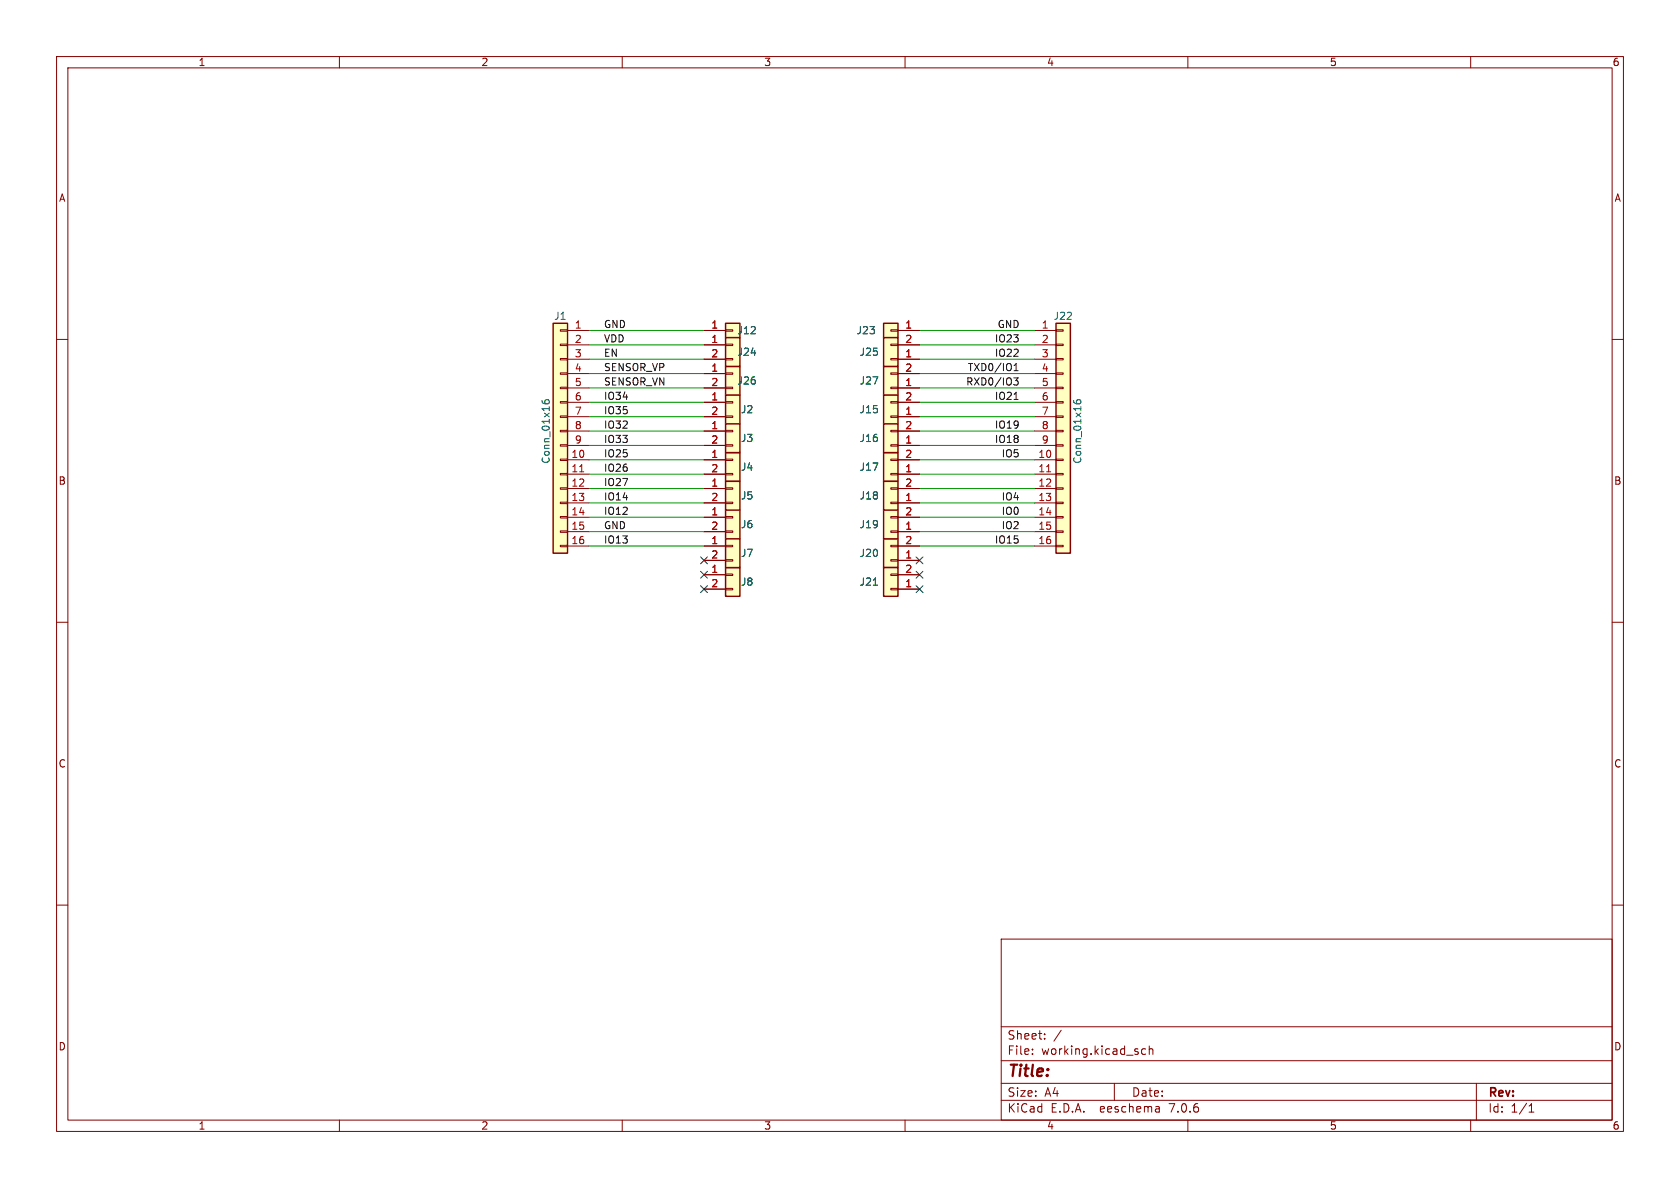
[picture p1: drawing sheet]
(kicad_sch (version 20230121) (generator eeschema)

 (paper "A4")

 (lib_symbols
  (symbol "Connector_Generic:Conn_01x01" (pin_names (offset 1.016) hide) (in_bom yes) (on_board yes)
   (property "Reference" "J" (at 0 2.54 0) (effects (font (size 1.27 1.27))))
   (property "Value" "Conn_01x01" (at 0 -2.54 0) (effects (font (size 1.27 1.27))))
   (property "Footprint" "" (at 0 0 0) (effects (font (size 1.27 1.27)) hide))
   (property "Datasheet" "~" (at 0 0 0) (effects (font (size 1.27 1.27)) hide))
   (symbol "Conn_01x01_1_1"
    (rectangle (start -1.27 0.127) (end 0 -0.127) (stroke (width 0.1524) (type default)) (fill (type none)))
    (rectangle (start -1.27 1.27) (end 1.27 -1.27) (stroke (width 0.254) (type default)) (fill (type background)))
    (pin passive line (at -5.08 0 0) (length 3.81) (name "Pin_1" (effects (font (size 1.27 1.27)))) (number "1" (effects (font (size 1.27 1.27)))))))
  (symbol "Connector_Generic:Conn_01x02" (pin_names (offset 1.016) hide) (in_bom yes) (on_board yes)
   (property "Reference" "J" (at 0 2.54 0) (effects (font (size 1.27 1.27))))
   (property "Value" "Conn_01x02" (at 0 -5.08 0) (effects (font (size 1.27 1.27))))
   (property "Footprint" "" (at 0 0 0) (effects (font (size 1.27 1.27)) hide))
   (property "Datasheet" "~" (at 0 0 0) (effects (font (size 1.27 1.27)) hide))
   (symbol "Conn_01x02_1_1"
    (rectangle (start -1.27 -2.413) (end 0 -2.667) (stroke (width 0.1524) (type default)) (fill (type none)))
    (rectangle (start -1.27 0.127) (end 0 -0.127) (stroke (width 0.1524) (type default)) (fill (type none)))
    (rectangle (start -1.27 1.27) (end 1.27 -3.81) (stroke (width 0.254) (type default)) (fill (type background)))
    (pin passive line (at -5.08 0 0) (length 3.81) (name "Pin_1" (effects (font (size 1.27 1.27)))) (number "1" (effects (font (size 1.27 1.27)))))
    (pin passive line (at -5.08 -2.54 0) (length 3.81) (name "Pin_2" (effects (font (size 1.27 1.27)))) (number "2" (effects (font (size 1.27 1.27)))))))
  (symbol "Connector_Generic:Conn_01x16" (pin_names (offset 1.016) hide) (in_bom yes) (on_board yes)
   (property "Reference" "J" (at 0 20.32 0) (effects (font (size 1.27 1.27))))
   (property "Value" "Conn_01x16" (at 0 -22.86 0) (effects (font (size 1.27 1.27))))
   (property "Footprint" "" (at 0 0 0) (effects (font (size 1.27 1.27)) hide))
   (property "Datasheet" "~" (at 0 0 0) (effects (font (size 1.27 1.27)) hide))
   (symbol "Conn_01x16_1_1"
    (rectangle (start -1.27 -20.193) (end 0 -20.447) (stroke (width 0.1524) (type default)) (fill (type none)))
    (rectangle (start -1.27 -17.653) (end 0 -17.907) (stroke (width 0.1524) (type default)) (fill (type none)))
    (rectangle (start -1.27 -15.113) (end 0 -15.367) (stroke (width 0.1524) (type default)) (fill (type none)))
    (rectangle (start -1.27 -12.573) (end 0 -12.827) (stroke (width 0.1524) (type default)) (fill (type none)))
    (rectangle (start -1.27 -10.033) (end 0 -10.287) (stroke (width 0.1524) (type default)) (fill (type none)))
    (rectangle (start -1.27 -7.493) (end 0 -7.747) (stroke (width 0.1524) (type default)) (fill (type none)))
    (rectangle (start -1.27 -4.953) (end 0 -5.207) (stroke (width 0.1524) (type default)) (fill (type none)))
    (rectangle (start -1.27 -2.413) (end 0 -2.667) (stroke (width 0.1524) (type default)) (fill (type none)))
    (rectangle (start -1.27 0.127) (end 0 -0.127) (stroke (width 0.1524) (type default)) (fill (type none)))
    (rectangle (start -1.27 2.667) (end 0 2.413) (stroke (width 0.1524) (type default)) (fill (type none)))
    (rectangle (start -1.27 5.207) (end 0 4.953) (stroke (width 0.1524) (type default)) (fill (type none)))
    (rectangle (start -1.27 7.747) (end 0 7.493) (stroke (width 0.1524) (type default)) (fill (type none)))
    (rectangle (start -1.27 10.287) (end 0 10.033) (stroke (width 0.1524) (type default)) (fill (type none)))
    (rectangle (start -1.27 12.827) (end 0 12.573) (stroke (width 0.1524) (type default)) (fill (type none)))
    (rectangle (start -1.27 15.367) (end 0 15.113) (stroke (width 0.1524) (type default)) (fill (type none)))
    (rectangle (start -1.27 17.907) (end 0 17.653) (stroke (width 0.1524) (type default)) (fill (type none)))
    (rectangle (start -1.27 19.05) (end 1.27 -21.59) (stroke (width 0.254) (type default)) (fill (type background)))
    (pin passive line (at -5.08 17.78 0) (length 3.81) (name "Pin_1" (effects (font (size 1.27 1.27)))) (number "1" (effects (font (size 1.27 1.27)))))
    (pin passive line (at -5.08 -5.08 0) (length 3.81) (name "Pin_10" (effects (font (size 1.27 1.27)))) (number "10" (effects (font (size 1.27 1.27)))))
    (pin passive line (at -5.08 -7.62 0) (length 3.81) (name "Pin_11" (effects (font (size 1.27 1.27)))) (number "11" (effects (font (size 1.27 1.27)))))
    (pin passive line (at -5.08 -10.16 0) (length 3.81) (name "Pin_12" (effects (font (size 1.27 1.27)))) (number "12" (effects (font (size 1.27 1.27)))))
    (pin passive line (at -5.08 -12.7 0) (length 3.81) (name "Pin_13" (effects (font (size 1.27 1.27)))) (number "13" (effects (font (size 1.27 1.27)))))
    (pin passive line (at -5.08 -15.24 0) (length 3.81) (name "Pin_14" (effects (font (size 1.27 1.27)))) (number "14" (effects (font (size 1.27 1.27)))))
    (pin passive line (at -5.08 -17.78 0) (length 3.81) (name "Pin_15" (effects (font (size 1.27 1.27)))) (number "15" (effects (font (size 1.27 1.27)))))
    (pin passive line (at -5.08 -20.32 0) (length 3.81) (name "Pin_16" (effects (font (size 1.27 1.27)))) (number "16" (effects (font (size 1.27 1.27)))))
    (pin passive line (at -5.08 15.24 0) (length 3.81) (name "Pin_2" (effects (font (size 1.27 1.27)))) (number "2" (effects (font (size 1.27 1.27)))))
    (pin passive line (at -5.08 12.7 0) (length 3.81) (name "Pin_3" (effects (font (size 1.27 1.27)))) (number "3" (effects (font (size 1.27 1.27)))))
    (pin passive line (at -5.08 10.16 0) (length 3.81) (name "Pin_4" (effects (font (size 1.27 1.27)))) (number "4" (effects (font (size 1.27 1.27)))))
    (pin passive line (at -5.08 7.62 0) (length 3.81) (name "Pin_5" (effects (font (size 1.27 1.27)))) (number "5" (effects (font (size 1.27 1.27)))))
    (pin passive line (at -5.08 5.08 0) (length 3.81) (name "Pin_6" (effects (font (size 1.27 1.27)))) (number "6" (effects (font (size 1.27 1.27)))))
    (pin passive line (at -5.08 2.54 0) (length 3.81) (name "Pin_7" (effects (font (size 1.27 1.27)))) (number "7" (effects (font (size 1.27 1.27)))))
    (pin passive line (at -5.08 0 0) (length 3.81) (name "Pin_8" (effects (font (size 1.27 1.27)))) (number "8" (effects (font (size 1.27 1.27)))))
    (pin passive line (at -5.08 -2.54 0) (length 3.81) (name "Pin_9" (effects (font (size 1.27 1.27)))) (number "9" (effects (font (size 1.27 1.27))))))))


 (no_connect (at 162.56 99.06))
 (no_connect (at 162.56 101.6))
 (no_connect (at 162.56 104.14))
 (no_connect (at 124.46 99.06))
 (no_connect (at 124.46 101.6))
 (no_connect (at 124.46 104.14))

 (wire (pts (xy 124.46 58.42) (xy 104.14 58.42)) (stroke (width 0) (type default)))
 (wire (pts (xy 182.88 91.44) (xy 162.56 91.44)) (stroke (width 0) (type default)))
 (wire (pts (xy 182.88 76.2) (xy 162.56 76.2)) (stroke (width 0) (type default)))
 (wire (pts (xy 124.46 88.9) (xy 104.14 88.9)) (stroke (width 0) (type default)))
 (wire (pts (xy 124.46 63.5) (xy 104.14 63.5)) (stroke (width 0) (type default)))
 (wire (pts (xy 124.46 68.58) (xy 104.14 68.58)) (stroke (width 0) (type default)))
 (wire (pts (xy 162.56 93.98) (xy 182.88 93.98)) (stroke (width 0) (type default)))
 (wire (pts (xy 124.46 83.82) (xy 104.14 83.82)) (stroke (width 0) (type default)))
 (wire (pts (xy 124.46 81.28) (xy 104.14 81.28)) (stroke (width 0) (type default)))
 (wire (pts (xy 104.14 91.44) (xy 124.46 91.44)) (stroke (width 0) (type default)))
 (wire (pts (xy 124.46 86.36) (xy 104.14 86.36)) (stroke (width 0) (type default)))
 (wire (pts (xy 104.14 96.52) (xy 124.46 96.52)) (stroke (width 0) (type default)))
 (wire (pts (xy 124.46 76.2) (xy 104.14 76.2)) (stroke (width 0) (type default)))
 (wire (pts (xy 124.46 66.04) (xy 104.14 66.04)) (stroke (width 0) (type default)))
 (wire (pts (xy 182.88 86.36) (xy 162.56 86.36)) (stroke (width 0) (type default)))
 (wire (pts (xy 104.14 93.98) (xy 124.46 93.98)) (stroke (width 0) (type default)))
 (wire (pts (xy 182.88 58.42) (xy 162.56 58.42)) (stroke (width 0) (type default)))
 (wire (pts (xy 182.88 71.12) (xy 162.56 71.12)) (stroke (width 0) (type default)))
 (wire (pts (xy 124.46 78.74) (xy 104.14 78.74)) (stroke (width 0) (type default)))
 (wire (pts (xy 124.46 71.12) (xy 104.14 71.12)) (stroke (width 0) (type default)))
 (wire (pts (xy 182.88 66.04) (xy 162.56 66.04)) (stroke (width 0) (type default)))
 (wire (pts (xy 182.88 73.66) (xy 162.56 73.66)) (stroke (width 0) (type default)))
 (wire (pts (xy 182.88 83.82) (xy 162.56 83.82)) (stroke (width 0) (type default)))
 (wire (pts (xy 182.88 68.58) (xy 162.56 68.58)) (stroke (width 0) (type default)))
 (wire (pts (xy 182.88 78.74) (xy 162.56 78.74)) (stroke (width 0) (type default)))
 (wire (pts (xy 182.88 60.96) (xy 162.56 60.96)) (stroke (width 0) (type default)))
 (wire (pts (xy 182.88 88.9) (xy 162.56 88.9)) (stroke (width 0) (type default)))
 (wire (pts (xy 182.88 81.28) (xy 162.56 81.28)) (stroke (width 0) (type default)))
 (wire (pts (xy 124.46 73.66) (xy 104.14 73.66)) (stroke (width 0) (type default)))
 (wire (pts (xy 182.88 63.5) (xy 162.56 63.5)) (stroke (width 0) (type default)))
 (wire (pts (xy 162.56 96.52) (xy 182.88 96.52)) (stroke (width 0) (type default)))
 (wire (pts (xy 124.46 60.96) (xy 104.14 60.96)) (stroke (width 0) (type default)))

 (label "IO0" (at 180.34 91.44 180) (fields_autoplaced) (effects (font (size 1.27 1.27)) (justify right bottom)))
 (label "GND" (at 106.68 93.98 0) (fields_autoplaced) (effects (font (size 1.27 1.27)) (justify left bottom)))
 (label "IO22" (at 180.34 63.5 180) (fields_autoplaced) (effects (font (size 1.27 1.27)) (justify right bottom)))
 (label "IO4" (at 180.34 88.9 180) (fields_autoplaced) (effects (font (size 1.27 1.27)) (justify right bottom)))
 (label "IO12" (at 106.68 91.44 0) (fields_autoplaced) (effects (font (size 1.27 1.27)) (justify left bottom)))
 (label "RXD0{slash}IO3" (at 180.34 68.58 180) (fields_autoplaced) (effects (font (size 1.27 1.27)) (justify right bottom)))
 (label "IO13" (at 106.68 96.52 0) (fields_autoplaced) (effects (font (size 1.27 1.27)) (justify left bottom)))
 (label "SENSOR_VN" (at 106.68 68.58 0) (fields_autoplaced) (effects (font (size 1.27 1.27)) (justify left bottom)))
 (label "EN" (at 106.68 63.5 0) (fields_autoplaced) (effects (font (size 1.27 1.27)) (justify left bottom)))
 (label "GND" (at 106.68 58.42 0) (fields_autoplaced) (effects (font (size 1.27 1.27)) (justify left bottom)))
 (label "IO23" (at 180.34 60.96 180) (fields_autoplaced) (effects (font (size 1.27 1.27)) (justify right bottom)))
 (label "IO14" (at 106.68 88.9 0) (fields_autoplaced) (effects (font (size 1.27 1.27)) (justify left bottom)))
 (label "IO19" (at 180.34 76.2 180) (fields_autoplaced) (effects (font (size 1.27 1.27)) (justify right bottom)))
 (label "IO5" (at 180.34 81.28 180) (fields_autoplaced) (effects (font (size 1.27 1.27)) (justify right bottom)))
 (label "IO2" (at 180.34 93.98 180) (fields_autoplaced) (effects (font (size 1.27 1.27)) (justify right bottom)))
 (label "TXD0{slash}IO1" (at 180.34 66.04 180) (fields_autoplaced) (effects (font (size 1.27 1.27)) (justify right bottom)))
 (label "IO26" (at 106.68 83.82 0) (fields_autoplaced) (effects (font (size 1.27 1.27)) (justify left bottom)))
 (label "VDD" (at 106.68 60.96 0) (fields_autoplaced) (effects (font (size 1.27 1.27)) (justify left bottom)))
 (label "GND" (at 180.34 58.42 180) (fields_autoplaced) (effects (font (size 1.27 1.27)) (justify right bottom)))
 (label "IO18" (at 180.34 78.74 180) (fields_autoplaced) (effects (font (size 1.27 1.27)) (justify right bottom)))
 (label "IO35" (at 106.68 73.66 0) (fields_autoplaced) (effects (font (size 1.27 1.27)) (justify left bottom)))
 (label "IO25" (at 106.68 81.28 0) (fields_autoplaced) (effects (font (size 1.27 1.27)) (justify left bottom)))
 (label "IO34" (at 106.68 71.12 0) (fields_autoplaced) (effects (font (size 1.27 1.27)) (justify left bottom)))
 (label "SENSOR_VP" (at 106.68 66.04 0) (fields_autoplaced) (effects (font (size 1.27 1.27)) (justify left bottom)))
 (label "IO32" (at 106.68 76.2 0) (fields_autoplaced) (effects (font (size 1.27 1.27)) (justify left bottom)))
 (label "IO27" (at 106.68 86.36 0) (fields_autoplaced) (effects (font (size 1.27 1.27)) (justify left bottom)))
 (label "IO15" (at 180.34 96.52 180) (fields_autoplaced) (effects (font (size 1.27 1.27)) (justify right bottom)))
 (label "IO33" (at 106.68 78.74 0) (fields_autoplaced) (effects (font (size 1.27 1.27)) (justify left bottom)))
 (label "IO21" (at 180.34 71.12 180) (fields_autoplaced) (effects (font (size 1.27 1.27)) (justify right bottom)))

 (symbol (lib_id "Connector_Generic:Conn_01x02") (at 129.54 91.44 0) (unit 1) (in_bom yes) (on_board yes) (dnp no)
  (property "Reference" "J6" (at 132.08 92.71 0) (effects (font (size 1.27 1.27))))
  (property "Value" "Conn_01x02" (at 129.54 87.63 0) (effects (font (size 1.27 1.27)) hide))
  (property "Footprint" "FlexyPin:FlexyPin_1x02_P1.27mm" (at 129.54 91.44 0) (effects (font (size 1.27 1.27)) hide))
  (property "Datasheet" "~" (at 129.54 91.44 0) (effects (font (size 1.27 1.27)) hide)) (pin "1") (pin "2"))

 (symbol (lib_id "Connector_Generic:Conn_01x16") (at 187.96 76.2 0) (unit 1) (in_bom yes) (on_board yes) (dnp no)
  (property "Reference" "J22" (at 187.96 55.88 0) (effects (font (size 1.27 1.27))))
  (property "Value" "Conn_01x16" (at 190.5 76.2 90) (effects (font (size 1.27 1.27))))
  (property "Footprint" "Connector_PinHeader_2.54mm:PinHeader_1x16_P2.54mm_Vertical" (at 187.96 76.2 0) (effects (font (size 1.27 1.27)) hide))
  (property "Datasheet" "~" (at 187.96 76.2 0) (effects (font (size 1.27 1.27)) hide)) (pin "1") (pin "10") (pin "11") (pin "12") (pin "13") (pin "14") (pin "15") (pin "16") (pin "2") (pin "3") (pin "4") (pin "5") (pin "6") (pin "7") (pin "8") (pin "9"))

 (symbol (lib_id "Connector_Generic:Conn_01x02") (at 157.48 99.06 180) (unit 1) (in_bom yes) (on_board yes) (dnp no)
  (property "Reference" "J20" (at 153.67 97.79 0) (effects (font (size 1.27 1.27))))
  (property "Value" "Conn_01x02" (at 157.48 102.87 0) (effects (font (size 1.27 1.27)) hide))
  (property "Footprint" "FlexyPin:FlexyPin_1x02_P1.27mm" (at 157.48 99.06 0) (effects (font (size 1.27 1.27)) hide))
  (property "Datasheet" "~" (at 157.48 99.06 0) (effects (font (size 1.27 1.27)) hide)) (pin "1") (pin "2"))

 (symbol (lib_id "Connector_Generic:Conn_01x02") (at 129.54 76.2 0) (unit 1) (in_bom yes) (on_board yes) (dnp no)
  (property "Reference" "J3" (at 132.08 77.47 0) (effects (font (size 1.27 1.27))))
  (property "Value" "Conn_01x02" (at 129.54 72.39 0) (effects (font (size 1.27 1.27)) hide))
  (property "Footprint" "FlexyPin:FlexyPin_1x02_P1.27mm" (at 129.54 76.2 0) (effects (font (size 1.27 1.27)) hide))
  (property "Datasheet" "~" (at 129.54 76.2 0) (effects (font (size 1.27 1.27)) hide)) (pin "1") (pin "2"))

 (symbol (lib_id "Connector_Generic:Conn_01x01") (at 129.54 58.42 0) (unit 1) (in_bom yes) (on_board yes) (dnp no)
  (property "Reference" "J12" (at 132.08 58.42 0) (effects (font (size 1.27 1.27))))
  (property "Value" "Conn_01x01" (at 132.08 59.6899 0) (effects (font (size 1.27 1.27)) (justify left) hide))
  (property "Footprint" "FlexyPin:FlexyPin_1x01_P1.27mm" (at 129.54 58.42 0) (effects (font (size 1.27 1.27)) hide))
  (property "Datasheet" "~" (at 129.54 58.42 0) (effects (font (size 1.27 1.27)) hide)) (pin "1"))

 (symbol (lib_id "Connector_Generic:Conn_01x01") (at 157.48 58.42 0) (mirror y) (unit 1) (in_bom yes) (on_board yes) (dnp no)
  (property "Reference" "J23" (at 154.94 58.42 0) (effects (font (size 1.27 1.27)) (justify left)))
  (property "Value" "Conn_01x01" (at 154.94 59.6899 0) (effects (font (size 1.27 1.27)) (justify left) hide))
  (property "Footprint" "FlexyPin:FlexyPin_1x01_P1.27mm" (at 157.48 58.42 0) (effects (font (size 1.27 1.27)) hide))
  (property "Datasheet" "~" (at 157.48 58.42 0) (effects (font (size 1.27 1.27)) hide)) (pin "1"))

 (symbol (lib_id "Connector_Generic:Conn_01x02") (at 129.54 101.6 0) (unit 1) (in_bom yes) (on_board yes) (dnp no)
  (property "Reference" "J8" (at 132.08 102.87 0) (effects (font (size 1.27 1.27))))
  (property "Value" "Conn_01x02" (at 129.54 97.79 0) (effects (font (size 1.27 1.27)) hide))
  (property "Footprint" "FlexyPin:FlexyPin_1x02_P1.27mm" (at 129.54 101.6 0) (effects (font (size 1.27 1.27)) hide))
  (property "Datasheet" "~" (at 129.54 101.6 0) (effects (font (size 1.27 1.27)) hide)) (pin "1") (pin "2"))

 (symbol (lib_id "Connector_Generic:Conn_01x02") (at 157.48 68.58 180) (unit 1) (in_bom yes) (on_board yes) (dnp no)
  (property "Reference" "J27" (at 153.67 67.31 0) (effects (font (size 1.27 1.27))))
  (property "Value" "Conn_01x02" (at 157.48 72.39 0) (effects (font (size 1.27 1.27)) hide))
  (property "Footprint" "FlexyPin:FlexyPin_1x02_P1.27mm" (at 157.48 68.58 0) (effects (font (size 1.27 1.27)) hide))
  (property "Datasheet" "~" (at 157.48 68.58 0) (effects (font (size 1.27 1.27)) hide)) (pin "1") (pin "2"))

 (symbol (lib_id "Connector_Generic:Conn_01x02") (at 157.48 93.98 180) (unit 1) (in_bom yes) (on_board yes) (dnp no)
  (property "Reference" "J19" (at 153.67 92.71 0) (effects (font (size 1.27 1.27))))
  (property "Value" "Conn_01x02" (at 157.48 97.79 0) (effects (font (size 1.27 1.27)) hide))
  (property "Footprint" "FlexyPin:FlexyPin_1x02_P1.27mm" (at 157.48 93.98 0) (effects (font (size 1.27 1.27)) hide))
  (property "Datasheet" "~" (at 157.48 93.98 0) (effects (font (size 1.27 1.27)) hide)) (pin "1") (pin "2"))

 (symbol (lib_id "Connector_Generic:Conn_01x02") (at 129.54 81.28 0) (unit 1) (in_bom yes) (on_board yes) (dnp no)
  (property "Reference" "J4" (at 132.08 82.55 0) (effects (font (size 1.27 1.27))))
  (property "Value" "Conn_01x02" (at 129.54 77.47 0) (effects (font (size 1.27 1.27)) hide))
  (property "Footprint" "FlexyPin:FlexyPin_1x02_P1.27mm" (at 129.54 81.28 0) (effects (font (size 1.27 1.27)) hide))
  (property "Datasheet" "~" (at 129.54 81.28 0) (effects (font (size 1.27 1.27)) hide)) (pin "1") (pin "2"))

 (symbol (lib_id "Connector_Generic:Conn_01x02") (at 157.48 104.14 180) (unit 1) (in_bom yes) (on_board yes) (dnp no)
  (property "Reference" "J21" (at 153.67 102.87 0) (effects (font (size 1.27 1.27))))
  (property "Value" "Conn_01x02" (at 157.48 107.95 0) (effects (font (size 1.27 1.27)) hide))
  (property "Footprint" "FlexyPin:FlexyPin_1x02_P1.27mm" (at 157.48 104.14 0) (effects (font (size 1.27 1.27)) hide))
  (property "Datasheet" "~" (at 157.48 104.14 0) (effects (font (size 1.27 1.27)) hide)) (pin "1") (pin "2"))

 (symbol (lib_id "Connector_Generic:Conn_01x16") (at 99.06 76.2 0) (mirror y) (unit 1) (in_bom yes) (on_board yes) (dnp no)
  (property "Reference" "J1" (at 99.06 55.88 0) (effects (font (size 1.27 1.27))))
  (property "Value" "Conn_01x16" (at 96.52 76.2 90) (effects (font (size 1.27 1.27))))
  (property "Footprint" "Connector_PinHeader_2.54mm:PinHeader_1x16_P2.54mm_Vertical" (at 99.06 76.2 0) (effects (font (size 1.27 1.27)) hide))
  (property "Datasheet" "~" (at 99.06 76.2 0) (effects (font (size 1.27 1.27)) hide)) (pin "1") (pin "10") (pin "11") (pin "12") (pin "13") (pin "14") (pin "15") (pin "16") (pin "2") (pin "3") (pin "4") (pin "5") (pin "6") (pin "7") (pin "8") (pin "9"))

 (symbol (lib_id "Connector_Generic:Conn_01x02") (at 157.48 88.9 180) (unit 1) (in_bom yes) (on_board yes) (dnp no)
  (property "Reference" "J18" (at 153.67 87.63 0) (effects (font (size 1.27 1.27))))
  (property "Value" "Conn_01x02" (at 157.48 92.71 0) (effects (font (size 1.27 1.27)) hide))
  (property "Footprint" "FlexyPin:FlexyPin_1x02_P1.27mm" (at 157.48 88.9 0) (effects (font (size 1.27 1.27)) hide))
  (property "Datasheet" "~" (at 157.48 88.9 0) (effects (font (size 1.27 1.27)) hide)) (pin "1") (pin "2"))

 (symbol (lib_id "Connector_Generic:Conn_01x02") (at 157.48 63.5 180) (unit 1) (in_bom yes) (on_board yes) (dnp no)
  (property "Reference" "J25" (at 153.67 62.23 0) (effects (font (size 1.27 1.27))))
  (property "Value" "Conn_01x02" (at 157.48 67.31 0) (effects (font (size 1.27 1.27)) hide))
  (property "Footprint" "FlexyPin:FlexyPin_1x02_P1.27mm" (at 157.48 63.5 0) (effects (font (size 1.27 1.27)) hide))
  (property "Datasheet" "~" (at 157.48 63.5 0) (effects (font (size 1.27 1.27)) hide)) (pin "1") (pin "2"))

 (symbol (lib_id "Connector_Generic:Conn_01x02") (at 129.54 96.52 0) (unit 1) (in_bom yes) (on_board yes) (dnp no)
  (property "Reference" "J7" (at 132.08 97.79 0) (effects (font (size 1.27 1.27))))
  (property "Value" "Conn_01x02" (at 129.54 92.71 0) (effects (font (size 1.27 1.27)) hide))
  (property "Footprint" "FlexyPin:FlexyPin_1x02_P1.27mm" (at 129.54 96.52 0) (effects (font (size 1.27 1.27)) hide))
  (property "Datasheet" "~" (at 129.54 96.52 0) (effects (font (size 1.27 1.27)) hide)) (pin "1") (pin "2"))

 (symbol (lib_id "Connector_Generic:Conn_01x02") (at 129.54 86.36 0) (unit 1) (in_bom yes) (on_board yes) (dnp no)
  (property "Reference" "J5" (at 132.08 87.63 0) (effects (font (size 1.27 1.27))))
  (property "Value" "Conn_01x02" (at 129.54 82.55 0) (effects (font (size 1.27 1.27)) hide))
  (property "Footprint" "FlexyPin:FlexyPin_1x02_P1.27mm" (at 129.54 86.36 0) (effects (font (size 1.27 1.27)) hide))
  (property "Datasheet" "~" (at 129.54 86.36 0) (effects (font (size 1.27 1.27)) hide)) (pin "1") (pin "2"))

 (symbol (lib_id "Connector_Generic:Conn_01x02") (at 157.48 83.82 180) (unit 1) (in_bom yes) (on_board yes) (dnp no)
  (property "Reference" "J17" (at 153.67 82.55 0) (effects (font (size 1.27 1.27))))
  (property "Value" "Conn_01x02" (at 157.48 87.63 0) (effects (font (size 1.27 1.27)) hide))
  (property "Footprint" "FlexyPin:FlexyPin_1x02_P1.27mm" (at 157.48 83.82 0) (effects (font (size 1.27 1.27)) hide))
  (property "Datasheet" "~" (at 157.48 83.82 0) (effects (font (size 1.27 1.27)) hide)) (pin "1") (pin "2"))

 (symbol (lib_id "Connector_Generic:Conn_01x02") (at 129.54 60.96 0) (unit 1) (in_bom yes) (on_board yes) (dnp no)
  (property "Reference" "J24" (at 132.08 62.23 0) (effects (font (size 1.27 1.27))))
  (property "Value" "Conn_01x02" (at 129.54 57.15 0) (effects (font (size 1.27 1.27)) hide))
  (property "Footprint" "FlexyPin:FlexyPin_1x02_P1.27mm" (at 129.54 60.96 0) (effects (font (size 1.27 1.27)) hide))
  (property "Datasheet" "~" (at 129.54 60.96 0) (effects (font (size 1.27 1.27)) hide)) (pin "1") (pin "2"))

 (symbol (lib_id "Connector_Generic:Conn_01x02") (at 157.48 73.66 180) (unit 1) (in_bom yes) (on_board yes) (dnp no)
  (property "Reference" "J15" (at 153.67 72.39 0) (effects (font (size 1.27 1.27))))
  (property "Value" "Conn_01x02" (at 157.48 77.47 0) (effects (font (size 1.27 1.27)) hide))
  (property "Footprint" "FlexyPin:FlexyPin_1x02_P1.27mm" (at 157.48 73.66 0) (effects (font (size 1.27 1.27)) hide))
  (property "Datasheet" "~" (at 157.48 73.66 0) (effects (font (size 1.27 1.27)) hide)) (pin "1") (pin "2"))

 (symbol (lib_id "Connector_Generic:Conn_01x02") (at 157.48 78.74 180) (unit 1) (in_bom yes) (on_board yes) (dnp no)
  (property "Reference" "J16" (at 153.67 77.47 0) (effects (font (size 1.27 1.27))))
  (property "Value" "Conn_01x02" (at 157.48 82.55 0) (effects (font (size 1.27 1.27)) hide))
  (property "Footprint" "FlexyPin:FlexyPin_1x02_P1.27mm" (at 157.48 78.74 0) (effects (font (size 1.27 1.27)) hide))
  (property "Datasheet" "~" (at 157.48 78.74 0) (effects (font (size 1.27 1.27)) hide)) (pin "1") (pin "2"))

 (symbol (lib_id "Connector_Generic:Conn_01x02") (at 129.54 66.04 0) (unit 1) (in_bom yes) (on_board yes) (dnp no)
  (property "Reference" "J26" (at 132.08 67.31 0) (effects (font (size 1.27 1.27))))
  (property "Value" "Conn_01x02" (at 129.54 62.23 0) (effects (font (size 1.27 1.27)) hide))
  (property "Footprint" "FlexyPin:FlexyPin_1x02_P1.27mm" (at 129.54 66.04 0) (effects (font (size 1.27 1.27)) hide))
  (property "Datasheet" "~" (at 129.54 66.04 0) (effects (font (size 1.27 1.27)) hide)) (pin "1") (pin "2"))

 (symbol (lib_id "Connector_Generic:Conn_01x02") (at 129.54 71.12 0) (unit 1) (in_bom yes) (on_board yes) (dnp no)
  (property "Reference" "J2" (at 132.08 72.39 0) (effects (font (size 1.27 1.27))))
  (property "Value" "Conn_01x02" (at 129.54 67.31 0) (effects (font (size 1.27 1.27)) hide))
  (property "Footprint" "FlexyPin:FlexyPin_1x02_P1.27mm" (at 129.54 71.12 0) (effects (font (size 1.27 1.27)) hide))
  (property "Datasheet" "~" (at 129.54 71.12 0) (effects (font (size 1.27 1.27)) hide)) (pin "1") (pin "2"))

 (sheet_instances (path "" (page "1"))))
